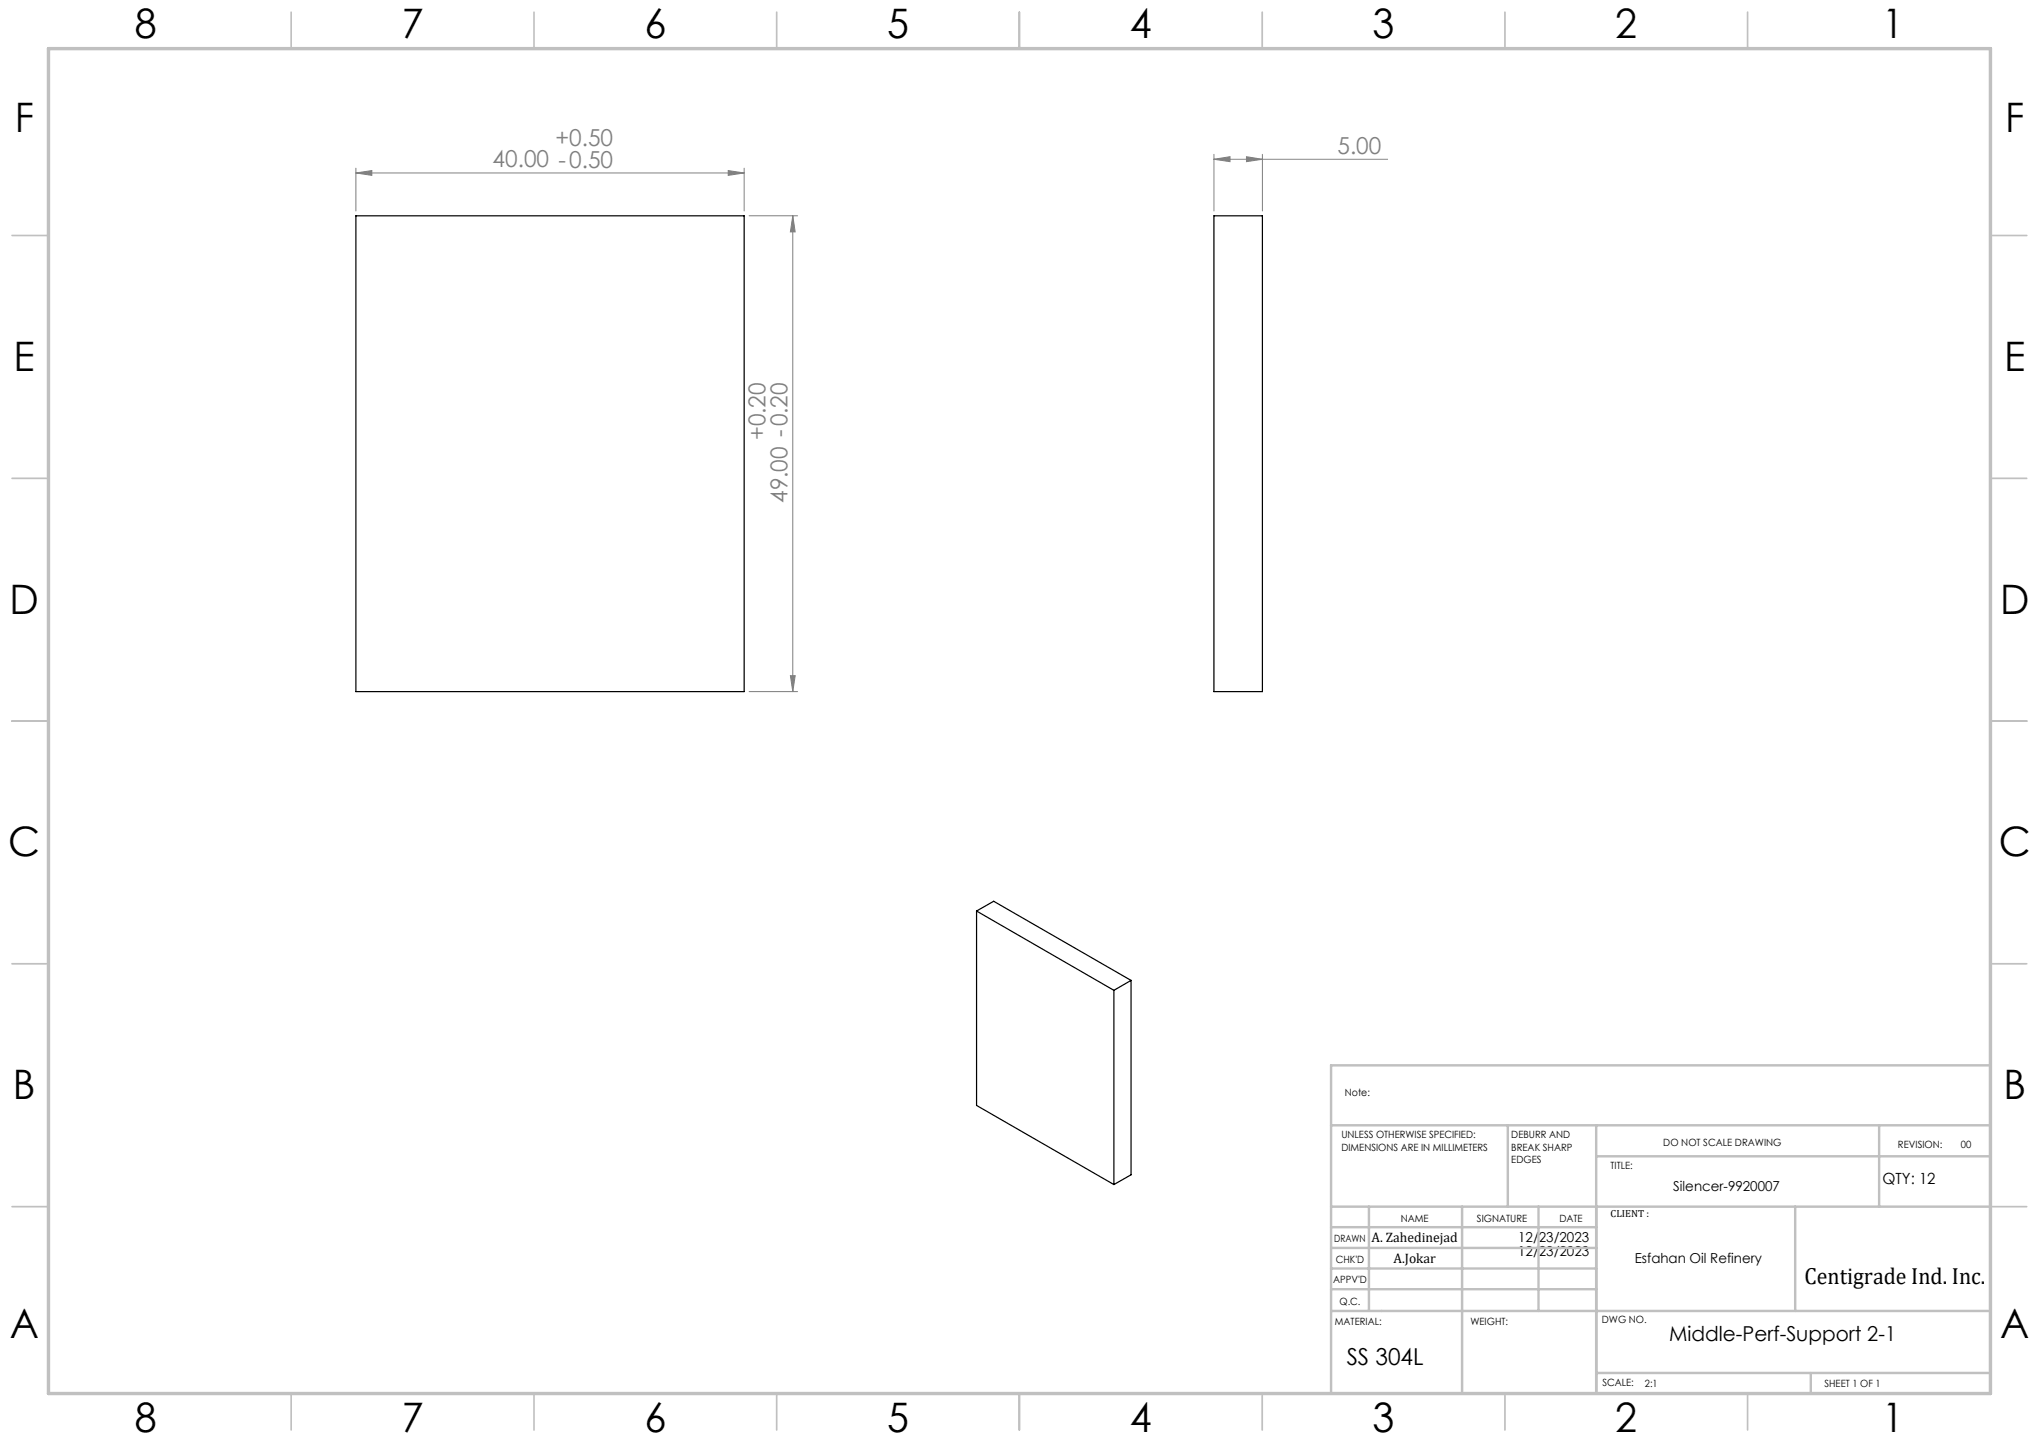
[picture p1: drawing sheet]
<svg xmlns="http://www.w3.org/2000/svg" width="420mm" height="297mm" viewBox="0 0 420 297" stroke-linecap="round" stroke-linejoin="round" font-family="sans-serif">
<g fill="none" stroke="#808080" stroke-width=".21">
<path d="M73.3 35.6l3.3-.5v1zM73.3 34.6v8.9M73.3 35.6h80M150 35.1l3.3 .5-3.3 .5zM153.3 34.6v8.9M250 32.8l3.4-.5v1zM250 31.8v11.7M250 32.8h35.8M256.8 32.3l3.2 .5-3.2 .5zM260 31.8v11.7M154.3 44.4h10M163.3 44.4l.5 3.4h-1z"/>
<path d="M163.3 44.4v98M162.8 139.2h1l-.5 3.2zM154.3 142.4h10"/>
</g>
<g fill="none" stroke="#c0c0c0" stroke-width=".35">
<path d="M60 2.5v7.5M110 2.5v7.5M160 2.5v7.5M210 2.5v7.5M260 2.5v7.5M310 2.5v7.5M360 2.5v7.5M2.5 48.5h7.5M410 48.5h7.5M2.5 98.5h7.5M410 98.5h7.5M2.5 148.5h7.5"/>
<path d="M410 148.5h7.5M2.5 198.5h7.5M410 198.5h7.5M2.5 248.5h7.5M410 248.5h7.5M60 287v7.5M110 287v7.5M160 287v7.5M210 287v7.5M260 287v7.5M310 287v7.5M360 287v7.5"/>
</g>
<g fill="none" stroke="#c0c0c0" stroke-width=".5">
<path d="M410 219.4h-135.8v67.4M274.2 231.8h135.8M310.6 231.8v16.7M328.8 231.8v55.2M328.8 238.2h81.2M387.1 231.8v16.7M274.2 248.5h135.8M274.2 257h54.6M274.2 252.8h54.6M282 248.5v21.5M301.2 248.5v38.3M316.9 248.5v21.5"/>
<path d="M369.8 248.5v21.5M274.2 265.5h54.6M274.2 261.3h54.6M274.2 270h135.8M328.8 282.8h81.2M373 282.8v4.2"/>
</g>
<path d="M10 10h400v277h-400z" fill="none" stroke="#c0c0c0" stroke-width=".7"/>
<g fill="#808080">
<path d="M256.8 32.3l3.2 .5-3.2 .5zM250 32.8l3.4-.5v1z"/>
<path d="M150 35.1l3.3 .5-3.3 .5zM73.3 35.6l3.3-.5v1z"/>
<path d="M162.8 139.2h1l-.5 3.2zM163.3 44.4l.5 3.4h-1z"/>
</g>
<path d="M73.3 44.4h80v98h-80zM250 44.4h10v98h-10zM201.2 187.6l3.5-2 28.3 16.3M201.2 187.6l28.2 16.4M201.2 187.6v40.1l28.2 16.3M229.4 204v40M233 201.9l-3.6 2.1M233 201.9v40.1l-3.6 2" fill="none" stroke="#000" stroke-width=".25"/>
<g font-size="8.4">
<text x="27.7" y="7.9">8</text>
<text x="82.7" y="7.9">7</text>
<text x="132.7" y="7.9">6</text>
<text x="182.7" y="7.9">5</text>
<text x="232.7" y="7.9">4</text>
<text x="282.7" y="7.9">3</text>
<text x="332.7" y="7.9">2</text>
<text x="387.7" y="7.9">1</text>
<text x="3" y="27.1">F</text>
<text x="413" y="27.1">F</text>
<text x="2.8" y="76.4">E</text>
<text x="412.8" y="76.4">E</text>
<text x="2" y="126.4">D</text>
<text x="412" y="126.4">D</text>
<text x="1.7" y="176.4">C</text>
<text x="411.7" y="176.4">C</text>
<text x="2.7" y="226.4">B</text>
<text x="412.7" y="226.4">B</text>
<text x="2" y="275.6">A</text>
<text x="412" y="275.6">A</text>
<text x="27.7" y="294.9">8</text>
<text x="82.7" y="294.9">7</text>
<text x="132.7" y="294.9">6</text>
<text x="182.7" y="294.9">5</text>
<text x="232.7" y="294.9">4</text>
<text x="282.7" y="294.9">3</text>
<text x="332.7" y="294.9">2</text>
<text x="387.7" y="294.9">1</text>
</g>
<g font-size="4.8" fill="#808080">
<text x="101.5" y="34.5">40.00 -0.50</text>
<text x="114.4" y="30">+0.50</text>
<text x="275.5" y="31.7">5.00</text>
<text x="157.7" y="90.7" transform="rotate(-90 157.7 90.7)">+0.20</text>
<text x="162.2" y="103.6" transform="rotate(-90 162.2 103.6)">49.00 -0.20</text>
</g>
<g font-size="4.8">
<text x="371.7" y="264.5">Centigrade Ind. Inc.</text>
<text x="277.4" y="281.1">SS 304L</text>
</g>
<text font-size="4.2" x="343.8" y="276.1">Middle-Perf-Support 2-1</text>
<text font-size="3.2" x="387.7" y="243.9">QTY: 12</text>
<g font-size="2.8">
<text x="344.7" y="245.3">Silencer-9920007</text>
<text x="282.5" y="255.9">A. Zahedinejad</text>
<text x="312.7" y="255.9">12/23/2023</text>
<text x="287" y="260.1">A.Jokar</text>
<text x="312.7" y="258.7">12/23/2023</text>
<text x="336.7" y="260.1">Esfahan Oil Refinery</text>
</g>
<g font-size="2.1">
<text x="277" y="225.8">Note:</text>
<text x="276.3" y="234.5">UNLESS OTHERWISE SPECIFIED:</text>
<text x="276.3" y="237">DIMENSIONS ARE IN MILLIMETERS</text>
<text x="311.3" y="234.5">DEBURR AND</text>
<text x="311.3" y="237">BREAK SHARP</text>
<text x="311.3" y="239.5">EDGES</text>
<text x="342.6" y="235.9">DO NOT SCALE DRAWING</text>
<text x="391" y="236.5">REVISION:</text>
<text x="403.9" y="236.5">00</text>
<text x="331.8" y="240.8">TITLE:</text>
<text x="288.5" y="251.7">NAME</text>
<text x="304.2" y="251.7">SIGNATURE</text>
<text x="321.2" y="251.7">DATE</text>
<text x="331.8" y="250.7">CLIENT :</text>
<text x="274.8" y="255.8">DRAWN</text>
<text x="275.1" y="260.1">CHK'D</text>
<text x="274.6" y="264.2">APPV'D</text>
<text x="275.9" y="268.7">Q.C.</text>
<text x="275" y="273">MATERIAL:</text>
<text x="302.9" y="273">WEIGHT:</text>
<text x="330" y="272.5">DWG NO.</text>
<text x="330.1" y="285.6">SCALE:</text>
<text x="338.8" y="285.6">2:1</text>
<text x="375.8" y="285.6">SHEET 1 OF 1</text>
</g>
</svg>
